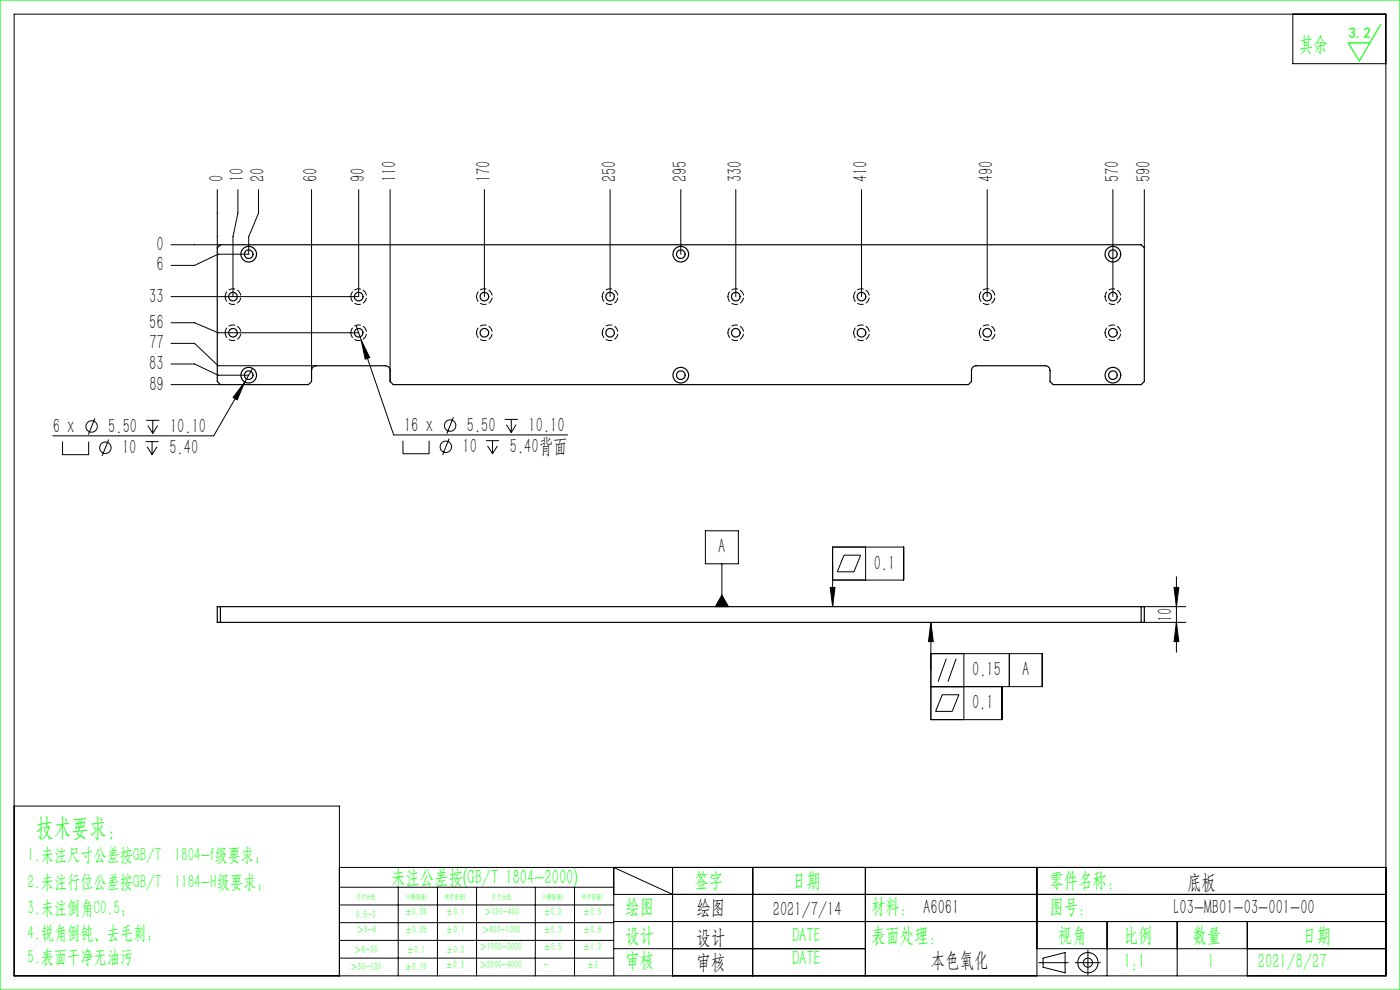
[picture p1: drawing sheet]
<svg xmlns="http://www.w3.org/2000/svg" width="297mm" height="210mm" viewBox="0 0 297 210" stroke-linecap="round" stroke-linejoin="round" font-family="sans-serif">
<g fill="none" stroke="#000" stroke-width=".21">
<path d="M3 3h291v204h-291zM274.3 3v10.5h19.7M36.3 51.9h10.5M46.1 40.2v12.4M50.5 40.2v5l-1.1 5v12.7M54.8 40.2v5l-2 5v3.7h-6.5l-5 2.4h-5M66.1 40.2v38.4M76.1 40.2v22.7h-39.8M82.8 40.2v40.7M102.8 40.2v22.7M129.4 40.2v22.7M144.4 40.2v13.7"/>
<path d="M156.1 40.2v22.7M182.8 40.2v22.7M209.4 40.2v22.7M236.1 40.2v22.7M242.8 40.2v12.4M36.3 68.5h5l5 2.1h29.8M36.3 77.2h5l5 2.4h6.5M36.3 72.8h5l5 4.8h20.8M53.6 78.1l-8.3 14.4h-34.1M75.6 69l7.9 23.3h36.9M76.6 72.2l1.8 3.7-.9 .3zM13.3 93.7v2.7h5.5v-2.7"/>
<path d="M20.1 88.7l-1.4 3.5M23.1 93.2l-1.4 3.5M30.9 93.7h2.7M31 89.2h2.8M31.2 94.8l1.1 1.6M31.4 90.3l1 1.6M32.3 93.7v2.7M32.4 89.2v2.7M33.3 94.8l-1 1.6M33.4 90.3l-1 1.6M36.3 81.6h10.5M51.9 81l-1.6 3.8-.9-.5z"/>
<path d="M85.5 93.5v2.8h5.5v-2.8M95.3 93l-1.4 3.5M96.2 88.5l-1.4 3.5M103.1 93.5h2.8M103.4 94.6l1.1 1.7M104.5 93.5v2.8M105.5 94.6l-1 1.7M107.1 89h2.7M107.4 90.1l1.1 1.6M108.5 89v2.7M109.5 90.1l-1 1.6M149.6 112.6h7v7h-7z"/>
<path d="M153.1 119.6v9.1M179 117.8h3.6l-1.4 3.5h-3.6zM183.6 116v7M153.1 126.2l1.4 2.5h-2.8zM176.1 124.6h1l-.5 4.1zM176.6 123h15.1v-7h-15.1v12.7M197.5 132l.5 4.1h-1zM197.5 138.7h23.6v7h-23.6M197.5 132v20.7h15v-7M200.7 139.7l-1.7 4.9M202.8 139.7l-1.7 4.9M204.5 138.7v14"/>
<path d="M214.1 138.7v7M242.8 132h8.8M242.8 128.7h8.8M249.1 124.6h1l-.5 4.1zM249.6 122.3v16.1M249.6 132l.5 4.1h-1zM199.9 147.4h3.5l-1.4 3.5h-3.5zM3 171h69v36M72 184h222M72 188.2h58.2M72 192h58.2M72 195.7h58.2"/>
<path d="M72 199.5h58.2M84.5 188.2v18.8M92.8 188.2v18.8M101.1 188.2v18.8M113.6 188.2v18.8M121.9 188.2v18.8M130.2 189.7h163.8M130.2 195.5h163.8M142.7 189.7l-12.5-5.7v23M142.7 184v23M159.7 184v23M183.6 184v23"/>
<path d="M220 184v23M234.9 195.5v11.5M249.7 195.5v11.5M264.6 195.5v11.5M72 203.2h58.2M130.2 201.2h53.4M220 201.2h74M220.4 204.2h6.2M221.3 203.2l4.7-1.1v4.3l-4.7-1.2zM228.1 204.2h5.3M230.8 201.5v5.3"/>
<circle cx="19.4" cy="90.5" r="1.21"/>
<circle cx="22.4" cy="95" r="1.21"/>
<circle cx="94.6" cy="94.8" r="1.21"/>
<circle cx="95.5" cy="90.3" r="1.21"/>
<circle cx="230.8" cy="204.2" r="2.15"/>
<circle cx="230.8" cy="204.2" r=".96"/>
</g>
<path d="M0 0h297v210h-297zM292.9 5.2l-4.5 7.7-2.4-3.8h4.6" fill="none" stroke="#0f0" stroke-width=".25"/>
<g fill="#000">
<path d="M51.9 81l-2.5 3.3 .9 .5zM76.6 72.2l.9 4 .9-.3z"/>
<path d="M176.1 124.6h1l-.5 4.1zM197.5 132l.5 4.1h-1zM153.1 126.2l1.4 2.5h-2.8z"/>
<path d="M249.6 132l.5 4.1h-1zM249.1 124.6h1l-.5 4.1z"/>
</g>
<g fill="none" stroke="#000" stroke-width=".25">
<path d="M46.1 52.6l.7-.7h195.3l.7 .7v28.3l-.7 .7h-18.7l-.6-.7v-2.3a1 1 0 0 0-1-1h-14.7a1 1 0 0 0-1 1v2.3l-.7 .7h-122l-.6-.7v-2.3a1 1 0 0 0-1-1h-14.7a1 1 0 0 0-1 1v2.3l-.7 .7h-18.6l-.7-.7zM46.1 128.7h196.7v3.3h-196.7zM46.8 128.7v3.3M242.1 128.7v3.3"/>
<circle cx="52.8" cy="53.9" r="1.67"/>
<circle cx="52.8" cy="53.9" r=".92"/>
<circle cx="144.4" cy="53.9" r="1.67"/>
<circle cx="144.4" cy="53.9" r=".92"/>
<circle cx="236.1" cy="53.9" r="1.67"/>
<circle cx="236.1" cy="53.9" r=".92"/>
<circle cx="49.4" cy="62.9" r=".92"/>
<circle cx="49.4" cy="70.6" r=".92"/>
<circle cx="52.8" cy="79.6" r=".92"/>
<circle cx="52.8" cy="79.6" r="1.67"/>
<circle cx="76.1" cy="62.9" r=".92"/>
<circle cx="76.1" cy="70.6" r=".92"/>
<circle cx="102.8" cy="62.9" r=".92"/>
<circle cx="102.8" cy="70.6" r=".92"/>
<circle cx="129.4" cy="62.9" r=".92"/>
<circle cx="129.4" cy="70.6" r=".92"/>
<circle cx="144.4" cy="79.6" r="1.67"/>
<circle cx="144.4" cy="79.6" r=".92"/>
<circle cx="156.1" cy="62.9" r=".92"/>
<circle cx="156.1" cy="70.6" r=".92"/>
<circle cx="182.8" cy="62.9" r=".92"/>
<circle cx="182.8" cy="70.6" r=".92"/>
<circle cx="209.4" cy="62.9" r=".92"/>
<circle cx="209.4" cy="70.6" r=".92"/>
<circle cx="236.1" cy="79.6" r="1.67"/>
<circle cx="236.1" cy="79.6" r=".92"/>
<circle cx="236.1" cy="62.9" r=".92"/>
<circle cx="236.1" cy="70.6" r=".92"/>
</g>
<g fill="none" stroke="#000" stroke-width=".21" stroke-dasharray="1.3 .6" stroke-dashoffset=".2">
<path d="M47.8 62.9a1.67 1.67 0 0 1 2.3-1.5 1.67 1.67 0 0 1 .4 2.8 1.67 1.67 0 0 1-2.7-.8v-.5M47.8 70.6a1.67 1.67 0 0 1 2.3-1.5 1.67 1.67 0 0 1 .4 2.8 1.67 1.67 0 0 1-2.7-.9v-.4M74.4 70.6a1.67 1.67 0 0 1 2.4-1.5 1.67 1.67 0 0 1 .4 2.8 1.67 1.67 0 0 1-2.7-.9l-.1-.4M74.4 62.9a1.67 1.67 0 0 1 2.4-1.5 1.67 1.67 0 0 1 .4 2.8 1.67 1.67 0 0 1-2.7-.8l-.1-.5M101.1 62.9a1.67 1.67 0 0 1 2.4-1.5 1.67 1.67 0 0 1 .3 2.8 1.67 1.67 0 0 1-2.6-.8l-.1-.5M101.1 70.6a1.67 1.67 0 0 1 2.4-1.5 1.67 1.67 0 0 1 .3 2.8 1.67 1.67 0 0 1-2.6-.9l-.1-.4M127.8 62.9a1.67 1.67 0 0 1 2.3-1.5 1.67 1.67 0 0 1 .4 2.8 1.67 1.67 0 0 1-2.7-.8v-.5M127.8 70.6a1.67 1.67 0 0 1 2.3-1.5 1.67 1.67 0 0 1 .4 2.8 1.67 1.67 0 0 1-2.7-.9v-.4M154.4 62.9a1.67 1.67 0 0 1 2.4-1.5 1.67 1.67 0 0 1 .4 2.8 1.67 1.67 0 0 1-2.7-.8l-.1-.5M154.4 70.6a1.67 1.67 0 0 1 2.4-1.5 1.67 1.67 0 0 1 .4 2.8 1.67 1.67 0 0 1-2.7-.9l-.1-.4M181.1 62.9a1.67 1.67 0 0 1 2.4-1.5 1.67 1.67 0 0 1 .3 2.8 1.67 1.67 0 0 1-2.6-.8l-.1-.5M181.1 70.6a1.67 1.67 0 0 1 2.4-1.5 1.67 1.67 0 0 1 .3 2.8 1.67 1.67 0 0 1-2.6-.9l-.1-.4"/>
<path d="M207.8 62.9a1.67 1.67 0 0 1 2.3-1.5 1.67 1.67 0 0 1 .4 2.8 1.67 1.67 0 0 1-2.7-.8v-.5M207.8 70.6a1.67 1.67 0 0 1 2.3-1.5 1.67 1.67 0 0 1 .4 2.8 1.67 1.67 0 0 1-2.7-.9v-.4M234.4 62.9a1.67 1.67 0 0 1 2.4-1.5 1.67 1.67 0 0 1 .4 2.8 1.67 1.67 0 0 1-2.7-.8l-.1-.5M234.4 70.6a1.67 1.67 0 0 1 2.4-1.5 1.67 1.67 0 0 1 .4 2.8 1.67 1.67 0 0 1-2.7-.9l-.1-.4"/>
</g>
<text font-size="5.4" fill="#0f0" x="7.7" y="177.2">技术要求：</text>
<g font-size="4.4" fill="#0f0">
<text x="275.6" y="10.8">其余</text>
<text x="83" y="187.5">未注公差按(GB/T 1804-2000)</text>
<text x="147.3" y="188">签字</text>
<text x="168" y="188">日期</text>
<text x="222.6" y="188">零件名称：</text>
<text x="132.7" y="193.6">绘图</text>
<text x="184.8" y="193.6">材料： A6061</text>
<text x="222.6" y="193.6">图号：</text>
<text x="132.7" y="199.8">设计</text>
<text x="168" y="199.8">DATE</text>
<text x="184.8" y="199.8">表面处理：</text>
<text x="224.4" y="199.8">视角</text>
<text x="238.4" y="199.8">比例</text>
<text x="253" y="199.8">数量</text>
<text x="276.3" y="199.8">日期</text>
<text x="132.7" y="205.1">审核</text>
<text x="168" y="204.6">DATE</text>
<text x="238.4" y="205.3">1:1</text>
<text x="256.2" y="205.3">1</text>
<text x="266.9" y="205.3">2021/8/27</text>
</g>
<g font-size="4.4">
<text x="47.4" y="38.7" transform="rotate(-90 47.4 38.7)">0</text>
<text x="51.8" y="38.7" transform="rotate(-90 51.8 38.7)">10</text>
<text x="56.1" y="38.7" transform="rotate(-90 56.1 38.7)">20</text>
<text x="67.4" y="38.7" transform="rotate(-90 67.4 38.7)">60</text>
<text x="77.4" y="38.7" transform="rotate(-90 77.4 38.7)">90</text>
<text x="84.1" y="38.7" transform="rotate(-90 84.1 38.7)">110</text>
<text x="104.1" y="38.7" transform="rotate(-90 104.1 38.7)">170</text>
<text x="130.7" y="38.7" transform="rotate(-90 130.7 38.7)">250</text>
<text x="145.7" y="38.7" transform="rotate(-90 145.7 38.7)">295</text>
<text x="157.4" y="38.7" transform="rotate(-90 157.4 38.7)">330</text>
<text x="184.1" y="38.7" transform="rotate(-90 184.1 38.7)">410</text>
<text x="210.7" y="38.7" transform="rotate(-90 210.7 38.7)">490</text>
<text x="237.4" y="38.7" transform="rotate(-90 237.4 38.7)">570</text>
<text x="244.1" y="38.7" transform="rotate(-90 244.1 38.7)">590</text>
<text x="33.2" y="53.2">0</text>
<text x="33.2" y="57.6">6</text>
<text x="31.7" y="64.2">33</text>
<text x="31.7" y="69.8">56</text>
<text x="31.7" y="74.1">77</text>
<text x="31.7" y="78.5">83</text>
<text x="31.7" y="82.9">89</text>
<text x="11.2" y="91.8">6 x</text>
<text x="23" y="91.8">5.50</text>
<text x="36.1" y="91.8">10.10</text>
<text x="85.7" y="91.6">16 x</text>
<text x="99" y="91.6">5.50</text>
<text x="112.1" y="91.6">10.10</text>
<text x="25.9" y="96.3">10</text>
<text x="35.9" y="96.3">5.40</text>
<text x="98.1" y="96.1">10</text>
<text x="108.1" y="96.1">5.40背面</text>
<text x="152.4" y="117.4">A</text>
<text x="185.4" y="120.8">0.1</text>
<text x="248.7" y="131.9" transform="rotate(-90 248.7 131.9)">10</text>
<text x="206.2" y="143.4">0.15</text>
<text x="216.9" y="143.4">A</text>
<text x="206.2" y="150.4">0.1</text>
<text x="251.8" y="188.6">底板</text>
<text x="147.8" y="194">绘图</text>
<text x="163.9" y="194.3">2021/7/14</text>
<text x="249" y="194">L03-MB01-03-001-00</text>
<text x="147.8" y="200.2">设计</text>
<text x="147.8" y="205.5">审核</text>
<text x="197.5" y="205">本色氧化</text>
</g>
<g font-size="4" fill="#0f0">
<text x="5.9" y="182.6">1.未注尺寸公差按GB/T 1804-f级要求；</text>
<text x="5.9" y="188.4">2.未注行位公差按GB/T 1184-H级要求；</text>
<text x="5.9" y="193.9">3.未注倒角C0.5；</text>
<text x="5.9" y="199.2">4.锐角倒钝、去毛刺；</text>
<text x="5.9" y="204.2">5.表面干净无油污</text>
</g>
<text font-size="3.2" fill="#0f0" x="286.1" y="8">3.2</text>
<g font-size="2.3" fill="#0f0">
<text x="75.5" y="194.7">0.5-3</text>
<text x="75.6" y="198">＞3-6</text>
<text x="85.9" y="194.2">±0.05</text>
<text x="85.9" y="198">±0.05</text>
<text x="94.6" y="194.2">±0.1</text>
<text x="94.6" y="198">±0.1</text>
<text x="102.2" y="198">＞400-1000</text>
<text x="102.7" y="194.2">＞120-400</text>
<text x="115.3" y="194.2">±0.2</text>
<text x="115.3" y="198">±0.3</text>
<text x="123.7" y="194.2">±0.5</text>
<text x="123.7" y="198">±0.8</text>
<text x="75.1" y="202.2">＞6-30</text>
<text x="86.3" y="202.2">±0.1</text>
<text x="94.6" y="202.2">±0.2</text>
<text x="101.7" y="201.6">＞1000-2000</text>
<text x="115.3" y="201.6">±0.5</text>
<text x="123.7" y="201.6">±1.2</text>
<text x="74.3" y="205.8">＞30-120</text>
<text x="85.9" y="205.8">±0.15</text>
<text x="94.5" y="205.4">±0.3</text>
<text x="101.7" y="205.4">＞2000-4000</text>
<text x="115.3" y="205.4">-</text>
<text x="124.5" y="205.4">±2</text>
</g>
<g font-size="1.5" fill="#0f0">
<text x="75.5" y="190.6">尺寸分段</text>
<text x="86.4" y="190.6">F(精密级)</text>
<text x="94.4" y="190.6">M(中密级)</text>
<text x="104.3" y="190.6">尺寸分段</text>
<text x="115.2" y="190.6">F(精密级)</text>
<text x="123.5" y="190.6">M(中密级)</text>
</g>
</svg>
